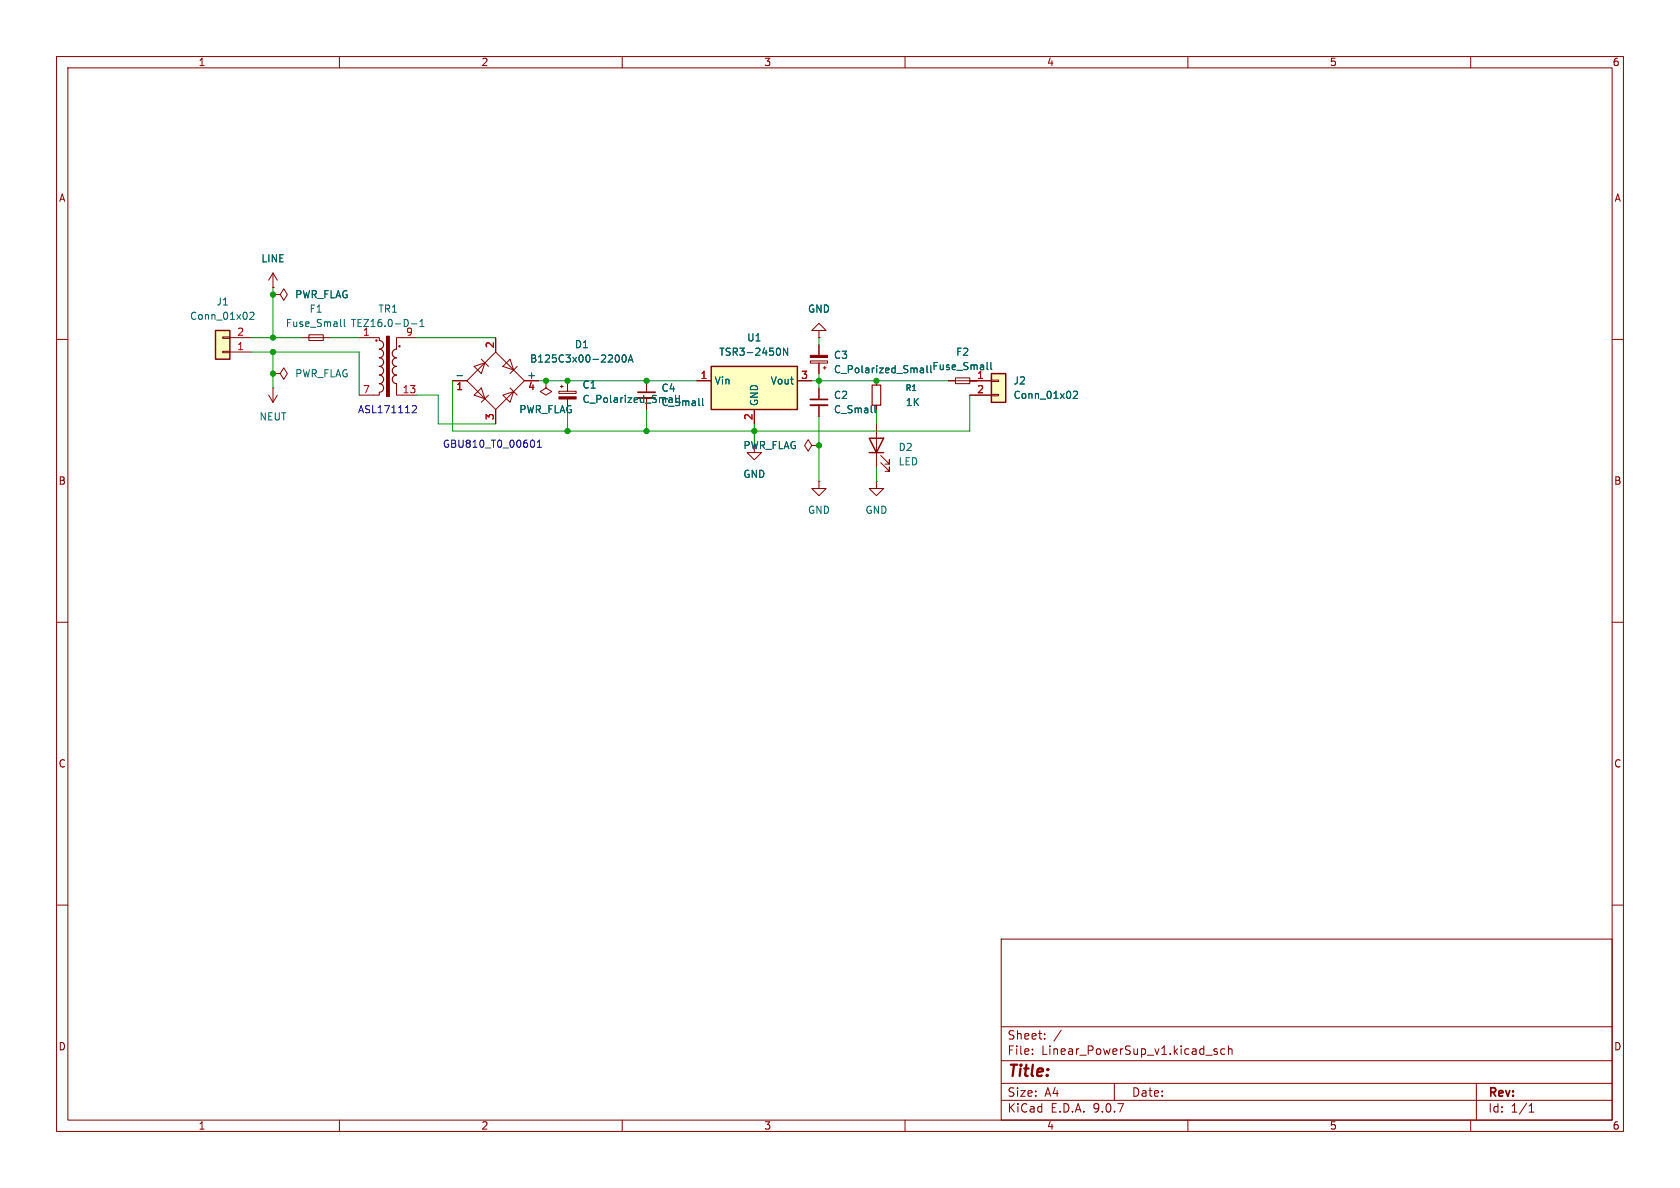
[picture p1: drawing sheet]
<svg xmlns="http://www.w3.org/2000/svg" width="297mm" height="210mm" viewBox="0 0 297 210" stroke-linecap="round" stroke-linejoin="round" font-family="sans-serif">
<g fill="none" stroke="#840000" stroke-width=".18">
<path d="M10 10h277v190h-277zM12 12h273v186h-273zM60 10v2M110 10v2M160 10v2M210 10v2M260 10v2M48.3 52.1h1.2l.7-1 .6 1-.6 1-.7-1M48.3 52.1h.1M63.5 59.7h3.6v.5M73.7 59.7h-3.6v2M10 60h2"/>
<path d="M67.1 69.3v.6h-3.6M70.1 67.8v2.1h3.6M98.8 69.2h3.1v.3h-3.1zM99.1 68.3h.5M99.3 68.1v.5M100.3 67.3v1.9M100.3 70.5v1.9M285 60h2M10 110h2M285 110h2M10 160h2M177 166h108v32h-108z"/>
<path d="M285 160h2M60 198v2M110 198v2M160 198v2M177 194.5h108M177 191.5h108M177 187.5h108M177 181.5h108M182.5 186.3v.1M182.5 185.5v.1M184.7 183.6v.1M184.7 182.8v.1"/>
<path d="M187.6 182.1l-1.3 2M197 191.5v3M210 198v2M215.2 185.5l-.4-.1-.2 .2 .1 .2 .5 .2v.3h-.6M216.5 185.5l-.4-.1-.3 .3v.4l.2 .2h.5M217.2 185.5l.2-.1 .3 .1 .1 .9M217.2 184.9v1.5M260 198v2M261 191.5v6.5M270.3 196.6h.9M270.3 195.5l.4-.4v1.5"/>
<circle cx="66.5" cy="60.2" r=".13"/>
<circle cx="70.6" cy="61.2" r=".13"/>
</g>
<path d="M67.1 60.2a.76 .76 0 0 1 .7 .8 .76 .76 0 0 1-.7 .7 .76 .76 0 0 1 .7 .8 .76 .76 0 0 1-.7 .7 .77 .77 0 0 1 .7 .8 .77 .77 0 0 1-.7 .8M67.1 64.8a.76 .76 0 0 1 .7 .7 .76 .76 0 0 1-.7 .8 .77 .77 0 0 1 .7 .8 .77 .77 0 0 1-.7 .7M67.1 67.8a.76 .76 0 0 1 .7 .8 .76 .76 0 0 1-.7 .7M70.1 61.7a.77 .77 0 0 0-.8 .8 .77 .77 0 0 0 .8 .7 .76 .76 0 0 0-.8 .8 .76 .76 0 0 0 .8 .8 .76 .76 0 0 0-.8 .7 .76 .76 0 0 0 .8 .8 .76 .76 0 0 0-.7 .8 .76 .76 0 0 0 .7 .7" fill="none" stroke="#840000" stroke-width=".2"/>
<g fill="#840000" stroke="#840000" stroke-width=".18">
<path d="M68.3 59.4h.5v10.7h-.5z"/>
<path d="M98.8 70.2h3.1v.3h-3.1z"/>
</g>
<path d="M72.7 57.2h1M74.2 57.7h.8M74.2 56.8l.4-.3v1.2M119.4 69.9v1.1M120.1 69.9v1.1" fill="none" stroke="#006464" stroke-width=".18"/>
<path d="M38.1 58.4h2.5v5.1h-2.5z" fill="#ffffc2"/>
<path d="M38.1 58.4h2.5v5.1h-2.5z" fill="none" stroke="#840000" stroke-width=".25"/>
<g fill="none" stroke="#840000" stroke-width=".18">
<path d="M39.4 59.6h1.2v.2h-1.2zM40.6 59.7h3.8M48.3 50.8h.1M48.3 48.3l-.8 1.2M48.3 48.3l.7 1.2M48.3 48.3v2.5M87.6 59.7v2.5M144.8 58.4h1.2l-1.2-1.2-1.3 1.2h1.3v1.3M144.8 59.7h.1M39.4 62.1h1.2v.3h-1.2zM40.6 62.2h3.8M80 67.3h2.5"/>
<path d="M83.8 64.8l1.9-.7-.6 1.9zM85.1 68.6l.6 1.9-1.9-.6zM85.1 63.5l1.3 1.3M86.4 69.9l-1.3 1.2M87.6 62.2l5.1 5.1-5.1 5.1-5.1-5.1zM87.6 72.4v2.5M88.9 64.8l1.3-1.3 .6 1.9zM88.9 69.9l1.9-.7-.6 1.9zM90.2 68.6l1.2 1.3M91.4 64.8l-1.2 1.2M92.7 67.3h2.5M96.5 67.3v1.3l1 .6-1 .7-1-.7 1-.6"/>
<path d="M96.5 67.3h.1M114.3 67.3v2M114.3 70.4v2M133.3 78.7v1.3h1.3l-1.3 1.3-1.2-1.3h1.2M143.3 63.8h3v.4h-3zM143.5 78.7l-.6-1-.7 1 .7 1.1 .6-1.1h1.3M144.8 78.7h.1M144.8 61v1.8M144.8 64.2v1.8M145.5 65h.5M145.8 64.8v.5M144.8 85.1v1.3h1.2l-1.2 1.2-1.3-1.2h1.3"/>
<path d="M144.8 85.1h.1M154.9 85.1v1.3h1.3l-1.3 1.2-1.2-1.2h1.2M154.9 85.1h.1"/>
</g>
<path d="M44.2 55.3l.5-.1 .2 .4-.8 .9h.8M80.8 66.4h1M109.1 62.7a.68 .68 0 0 1 .4 .7 .68 .68 0 0 1-.4 .6M110.1 62.9l.2-.2a.68 .68 0 0 1 .4 .7 .68 .68 0 0 1-.4 .6l-.2-.1-.1-.4zM111.1 64l.4-1.3 .4 1.3M111.2 63.6h.6M124.2 70.4v1.1l.2 .2M162.9 65h.2l.2 .2v.7M163.3 65.8l-.4 .1M163.3 65.4h-.4M163.9 64.6v1.1l.2 .2" fill="none" stroke="#006464" stroke-width=".18"/>
<path d="M143.3 62.8h3v.4h-3z" fill="#840000" stroke="#840000" stroke-width=".18"/>
<path d="M112.8 69.3h3" fill="none" stroke="#840000" stroke-width=".3"/>
<path d="M112.8 70.4h3" fill="none" stroke="#840000" stroke-width=".33"/>
<path d="M125.7 64.8h15.3v7.6h-15.3z" fill="#ffffc2"/>
<path d="M125.7 64.8h15.3v7.6h-15.3zM153.7 77.5h2.5l-1.3 2.5zM153.7 80h2.5" fill="none" stroke="#840000" stroke-width=".25"/>
<g fill="none" stroke="#840000" stroke-width=".18">
<path d="M53.3 59.7h5.1M54.6 59.2h2.5v1h-2.5zM47.5 69.9l.8 1.2M48.3 68.6h.1M48.3 66h1.2l.7-1 .6 1-.6 1.1-.7-1.1M48.3 66h.1M48.3 68.6v2.5M49 69.9l-.7 1.2M123.2 67.3h2.5M133.3 72.4v2.5M141 67.3h2.5M144.8 68.6v2"/>
<path d="M144.8 71.6v2.1M154.9 67.3v.8M154.9 71.6v.8M154.9 74.9v7.7M167.6 67.3h5.1M168.9 66.8h2.5v1h-2.5zM155.7 81.8l1.5 1.5v-.7v.7h-.7M155.7 80.5l1.5 1.5v-.7v.7h-.7"/>
</g>
<path d="M60.2 57.5l.2 .2M60.9 56.5v1l.2 .2M137.8 61.6l.2 .4-.2 .7M139.2 61.5v1.3l-.7-1.3v1.3M154.7 71.7v1.1l.2 .2M174.5 65.2l.2 .1M175.2 64.1v1.1l.2 .1" fill="none" stroke="#006464" stroke-width=".18"/>
<path d="M154.2 68.1h1.5v3.5h-1.5z" fill="none" stroke="#840000" stroke-width=".2"/>
<path d="M143.3 70.6h3" fill="none" stroke="#840000" stroke-width=".3"/>
<path d="M143.3 71.6h3" fill="none" stroke="#840000" stroke-width=".33"/>
<path d="M175.3 66h2.5v5.1h-2.5z" fill="#ffffc2"/>
<path d="M175.3 66h2.5v5.1h-2.5z" fill="none" stroke="#840000" stroke-width=".25"/>
<g fill="none" stroke="#840000" stroke-width=".18">
<path d="M48.3 50.8h.1M48.3 52.1h.1M87.6 59.7v2.5M144.8 59.7h.1M80 67.3h2.5M87.6 72.4v2.5M92.7 67.3h2.5M96.5 67.3h.1M100.3 67.3v1.9M100.3 70.5v1.9M114.3 67.3v2M114.3 70.4v2"/>
<path d="M123.2 67.3h2.5M133.3 72.4v2.5M141 67.3h2.5M144.8 78.7h.1M144.8 61v1.8M144.8 64.2v1.8M144.8 68.6v2M144.8 71.6v2.1M154.9 67.3v.8M154.9 71.6v.8M167.6 67.3h1.3M171.4 67.3h3.9"/>
<path d="M171.4 69.9h3.9M175.3 67.2h1.2v.2h-1.2zM175.3 69.7h1.2v.3h-1.2z"/>
</g>
<g fill="none" stroke="#006464" stroke-width=".18">
<path d="M80.8 66.4h1M109.1 62.7a.68 .68 0 0 1 .4 .7 .68 .68 0 0 1-.4 .6M110.1 62.9l.2-.2a.68 .68 0 0 1 .4 .7 .68 .68 0 0 1-.4 .6l-.2-.1-.1-.4zM111.1 64l.4-1.3 .4 1.3M111.2 63.6h.6M119.4 69.9v1.1M120.1 69.9v1.1M124.2 70.4v1.1l.2 .2M137.8 61.6l.2 .4-.2 .7M139.2 61.5v1.3l-.7-1.3v1.3M154.7 71.7v1.1l.2 .2M162.9 65h.2l.2 .2v.7"/>
<path d="M163.3 65.8l-.4 .1M163.3 65.4h-.4M163.9 64.6v1.1l.2 .2M174.5 65.2l.2 .1M175.2 64.1v1.1l.2 .1M189.8 69.3l.4-.1 .3 .3-.8 .9h.8"/>
</g>
<g fill="none" stroke="#009600" stroke-width=".18">
<path d="M44.4 59.7h8.9M48.3 50.8v8.9M58.4 59.7h5.1M73.7 59.7h13.9M144.8 59.7v1.3M44.4 62.2h19.1v7.7M48.3 62.2v6.4M73.7 69.9h3.8v5h10.1M80 67.3v8.9h91.4v-6.3M95.2 67.3h28M100.3 72.4v3.8M114.3 72.4v3.8"/>
<path d="M133.3 74.9v3.8M143.5 67.3h24.1M144.8 66v2.6M144.8 73.7v11.4M154.9 72.4v2.5M171.4 67.3h1.3M154.9 82.6v2.5"/>
</g>
<path d="M72.9 71.8l.5-.1 .2 .4-.8 .9h.8M94.1 77.8a.68 .68 0 0 1 .4 .6 .68 .68 0 0 1-.4 .7M95 79.1h.7M95 78.2l.3-.4v1.3" fill="none" stroke="#0000c2" stroke-width=".18"/>
<g fill="#009600" stroke="#009600" stroke-width=".18">
<circle cx="144.8" cy="67.3" r=".46"/>
<circle cx="154.9" cy="67.3" r=".46"/>
<circle cx="133.3" cy="76.2" r=".46"/>
<circle cx="114.3" cy="76.2" r=".46"/>
<circle cx="144.8" cy="78.7" r=".46"/>
<circle cx="100.3" cy="67.3" r=".46"/>
<circle cx="114.3" cy="67.3" r=".46"/>
<circle cx="100.3" cy="76.2" r=".46"/>
<circle cx="48.3" cy="52.1" r=".46"/>
<circle cx="96.5" cy="67.3" r=".46"/>
<circle cx="48.3" cy="66" r=".46"/>
<circle cx="48.3" cy="62.2" r=".46"/>
<circle cx="48.3" cy="59.7" r=".46"/>
</g>
<text font-size="2.8" fill="#840000" x="178" y="190.9">Title:</text>
<g font-size="2.1" fill="#840000">
<text x="178" y="184">Sheet:</text>
<text x="178" y="186.7">File:</text>
<text x="184.1" y="186.7">Linear_PowerSup_v1.kicad_sch</text>
<text x="178" y="196.9">KiCad</text>
<text x="178" y="194.1">Size:</text>
<text x="184.7" y="194.1">A4</text>
<text x="185.7" y="196.9">E.D.A.</text>
<text x="193.3" y="196.9">9.0.7</text>
<text x="200" y="194.1">Date:</text>
<text x="263" y="194.3">Rev:</text>
<text x="263" y="196.9">Id:</text>
<text x="267.1" y="196.9">1/1</text>
</g>
<g font-size="1.8" fill="#840000">
<text x="35" y="11.9">1</text>
<text x="85" y="11.9">2</text>
<text x="135" y="11.9">3</text>
<text x="185" y="11.9">4</text>
<text x="235" y="11.9">5</text>
<text x="285" y="11.9">6</text>
<text x="10.3" y="35.9">A</text>
<text x="285.3" y="35.9">A</text>
<text x="10.3" y="85.9">B</text>
<text x="285.3" y="85.9">B</text>
<text x="10.3" y="135.9">C</text>
<text x="285.3" y="135.9">C</text>
<text x="10.3" y="185.9">D</text>
<text x="285.3" y="185.9">D</text>
<text x="35" y="199.9">1</text>
<text x="85" y="199.9">2</text>
<text x="135" y="199.9">3</text>
<text x="185" y="199.9">4</text>
<text x="235" y="199.9">5</text>
<text x="285" y="199.9">6</text>
</g>
<g font-size="1.8" fill="#006464">
<text x="46.1" y="46.6">LINE</text>
<text x="52.1" y="52.9">PWR_FLAG</text>
<text x="33.5" y="56.7">Conn_01x02</text>
<text x="38.2" y="54.2">J1</text>
<text x="50.4" y="58">Fuse_Small</text>
<text x="54.6" y="55.5">F1</text>
<text x="61.9" y="58">TEZ16.0-D-1</text>
<text x="64.1" y="59.4">1</text>
<text x="66.8" y="55.5">TR1</text>
<text x="71.7" y="59.4">9</text>
<text x="142.7" y="55.5">GND</text>
<text x="93.6" y="64.3">B125C3x00-2200A</text>
<text x="101.5" y="61.8">D1</text>
<text x="127" y="63.1">TSR3-2450N</text>
<text x="132" y="60.6">U1</text>
<text x="147.3" y="63.6">C3</text>
<text x="164.7" y="65.6">Fuse_Small</text>
<text x="168.9" y="63.1">F2</text>
<text x="52.1" y="66.9">PWR_FLAG</text>
<text x="93.1" y="67.1">+</text>
<text x="102.9" y="68.9">C1</text>
<text x="102.9" y="71.4">C_Polarized_Small</text>
<text x="116.8" y="69.4">C4</text>
<text x="116.8" y="72">C_Small</text>
<text x="126.2" y="68.2">Vin</text>
<text x="134.2" y="71.9" transform="rotate(-90 134.2 71.9)">GND</text>
<text x="136.1" y="68.2">Vout</text>
<text x="147.3" y="66.2">C_Polarized_Small</text>
<text x="147.3" y="70.7">C2</text>
<text x="160" y="72">1K</text>
<text x="172.6" y="67.1">1</text>
<text x="179.1" y="68.2">J2</text>
<text x="179.1" y="70.7">Conn_01x02</text>
<text x="45.8" y="74.5">NEUT</text>
<text x="91.7" y="73.3">PWR_FLAG</text>
<text x="147.3" y="73.3">C_Small</text>
<text x="131.3" y="79.6">PWR_FLAG</text>
<text x="158.8" y="79.9">D2</text>
<text x="158.8" y="82.5">LED</text>
<text x="131.3" y="84.7">GND</text>
<text x="142.7" y="91">GND</text>
<text x="152.9" y="91">GND</text>
</g>
<g font-size="1.8" fill="#a90000">
<text x="41.8" y="59.4">2</text>
<text x="41.8" y="62">1</text>
<text x="87.4" y="61.7" transform="rotate(-90 87.4 61.7)">2</text>
<text x="64.1" y="69.6">7</text>
<text x="71.1" y="69.6">13</text>
<text x="80.6" y="69.3">1</text>
<text x="93.3" y="69.3">4</text>
<text x="123.8" y="67.1">1</text>
<text x="141.5" y="67.1">3</text>
<text x="172.6" y="69.6">2</text>
<text x="87.4" y="74.4" transform="rotate(-90 87.4 74.4)">3</text>
<text x="133.1" y="74.4" transform="rotate(-90 133.1 74.4)">2</text>
</g>
<g font-size="1.8" fill="#0000c2">
<text x="63.2" y="73.3">ASL171112</text>
<text x="78.2" y="79.4">GBU810_T0_00601</text>
</g>
<text font-size="1.4" fill="#006464" x="160" y="69.3">R1</text>
</svg>
